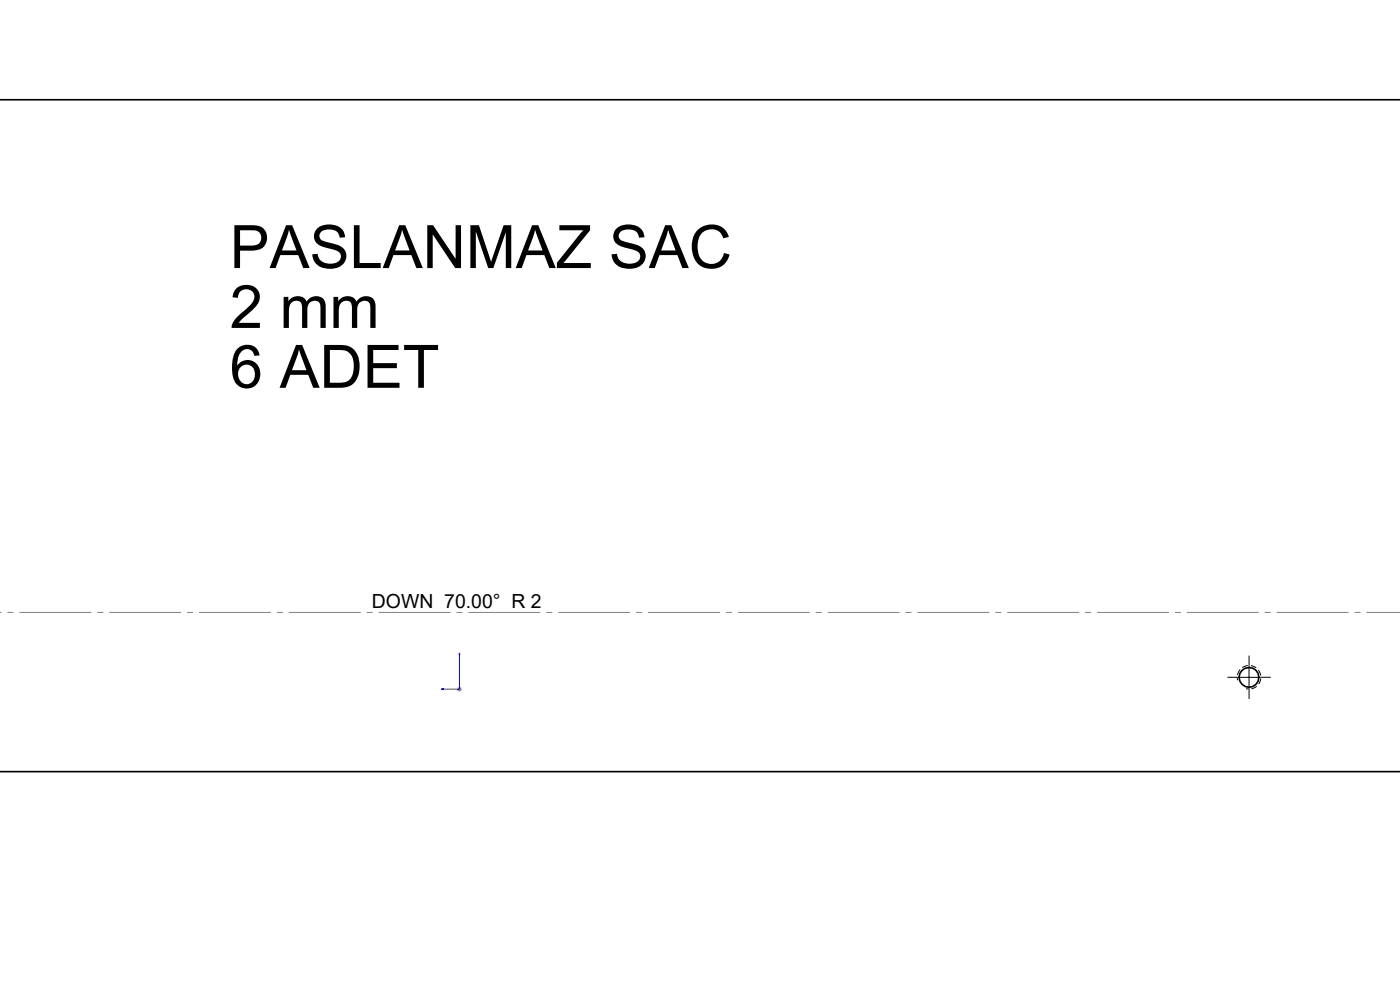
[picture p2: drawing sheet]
<svg xmlns="http://www.w3.org/2000/svg" width="297mm" height="210mm" viewBox="0 0 297 210" stroke-linecap="round" stroke-linejoin="round" font-family="sans-serif">
<g fill="none" stroke="#000" stroke-width=".35">
<path d="M0 21.2h297.1M-.1 163.7h297.2"/>
<circle cx="265" cy="143.7" r="2.09"/>
</g>
<path d="M97.5 138.5v.4h-.1zM97.5 138.5v7.7h-3.9M93.6 146.2l.4-.1v.2z" fill="none" stroke="#00f" stroke-width=".21"/>
<path d="M97 146.2h1M97.1 145.8l.7 .7M97.5 145.7v1M97.8 145.8l-.7 .7" fill="none" stroke="#808080" stroke-width=".21"/>
<path d="M264.3 146.1a2.5 2.5 0 0 0 3.2-2.2 2.5 2.5 0 0 0-2.7-2.7 2.5 2.5 0 0 0-2.2 3.1" fill="none" stroke="#000" stroke-width=".21" stroke-dasharray="1.3 .6" stroke-dashoffset=".8" stroke-linecap="butt"/>
<path d="M-.1 129.9h297.2" fill="none" stroke="#808080" stroke-width=".21" stroke-dasharray="15.2 1.3 1.3 1.3" stroke-dashoffset="-.1" stroke-linecap="butt"/>
<path d="M262.5 143.7h-2.1M265 141.2v-2.1M265 146.2v2.1M267.5 143.7h2.1" fill="none" stroke="#000" stroke-width=".21" stroke-dasharray="15.2 1.3 1.3 1.3" stroke-linecap="butt"/>
<path d="M262.5 143.7h5M265 141.2v5" fill="none" stroke="#000" stroke-width=".21"/>
<path d="M102.4 210.1h.4zM98.9 210.1h.2zM93.6 146.2l.4 .1v-.2zM97.5 138.5l-.1 .4h.1z" fill="#00f"/>
<g font-size="12.7">
<text x="48.7" y="56.9">PASLANMAZ SAC</text>
<text x="48.7" y="69.6">2 mm</text>
<text x="48.7" y="82.3">6 ADET</text>
</g>
<text font-size="4.1" x="78.9" y="129">DOWN 70.00° R 2</text>
</svg>
